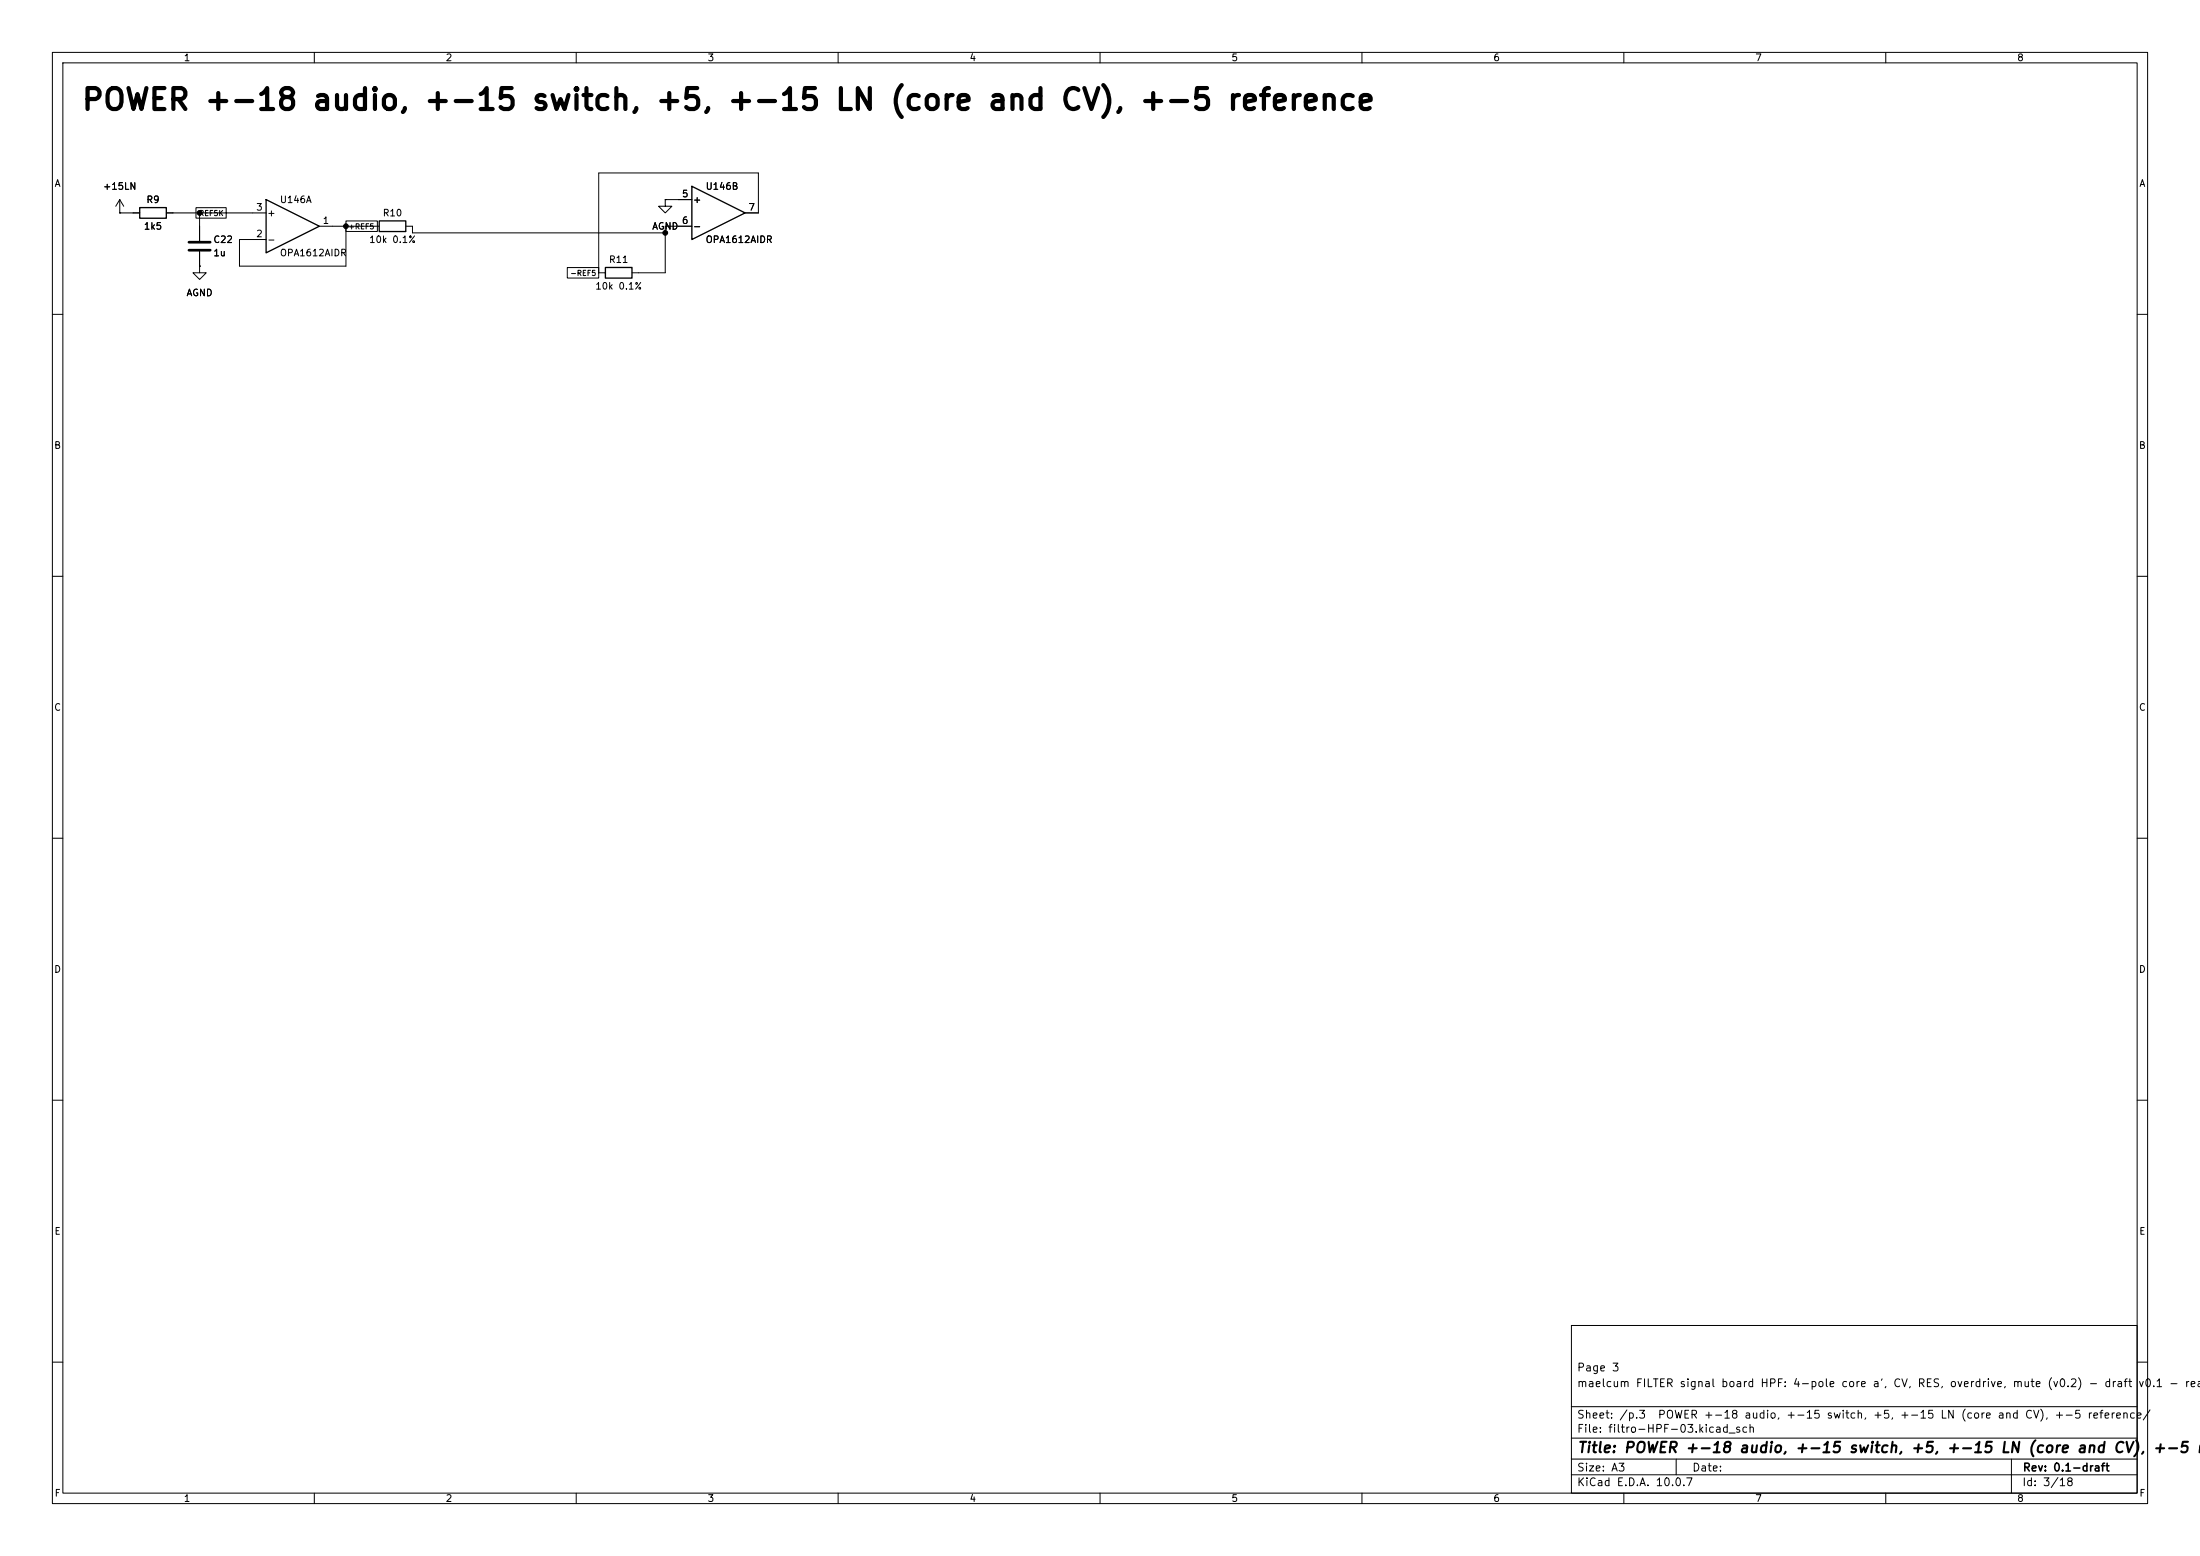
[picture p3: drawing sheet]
(kicad_sch
 (version 20260101)
 (generator "eeschema")
 (generator_version "10.0")
 (paper "A3")
 (title_block
  (title "POWER +-18 audio, +-15 switch, +5, +-15 LN (core and CV), +-5 reference")
  (rev "0.1-draft")
  (comment 1 "maelcum FILTER signal board HPF: 4-pole core a', CV, RES, overdrive, mute (v0.2) - draft v0.1 - readable schematic")
  (comment 2 "Page 3"))
 (lib_symbols
  (symbol
   "Amplifier_Operational:OPA1612AxD"
   (pin_names
    (offset 0.127)) (exclude_from_sim no) (in_bom yes) (on_board yes)
   (in_pos_files yes)
   (duplicate_pin_numbers_are_jumpers no)
   (property
    "Reference"
    "U" (at 0 5.08 0) (show_name no) (do_not_autoplace no) (effects (font (size 1.27 1.27)) (justify left)))
   (property
    "Value"
    "OPA1612AxD" (at 0 -5.08 0) (show_name no) (do_not_autoplace no) (effects (font (size 1.27 1.27)) (justify left)))
   (property
    "Footprint"
    "" (at 0 0 0) (show_name no) (do_not_autoplace no) (hide yes) (effects (font (size 1.27 1.27))))
   (property
    "Datasheet"
    "http://www.ti.com/lit/ds/symlink/opa1612.pdf" (at 0 0 0) (show_name no) (do_not_autoplace no) (hide yes) (effects (font (size 1.27 1.27))))
   (property
    "Description"
    "Dual SoundPlus High Performance, Bipolar-Input Audio Operational Amplifiers, SOIC-8" (at 0 0 0) (show_name no) (do_not_autoplace no) (hide yes) (effects (font (size 1.27 1.27))))
   (property
    "ki_locked"
    "" (at 0 0 0) (show_name no) (do_not_autoplace no) (effects (font (size 1.27 1.27))))
   (property
    "ki_keywords"
    "dual opamp" (at 0 0 0) (show_name no) (do_not_autoplace no) (hide yes) (effects (font (size 1.27 1.27))))
   (property
    "ki_fp_filters"
    "SOIC*3.9x4.9mm*P1.27mm* DIP*W7.62mm* TO*99* OnSemi*Micro8* TSSOP*3x3mm*P0.65mm* TSSOP*4.4x3mm*P0.65mm* MSOP*3x3mm*P0.65mm* SSOP*3.9x4.9mm*P0.635mm* LFCSP*2x2mm*P0.5mm* *SIP* SOIC*5.3x6.2mm*P1.27mm*" (at 0 0 0) (show_name no) (do_not_autoplace no) (hide yes) (effects (font (size 1.27 1.27))))
   (symbol
    "OPA1612AxD_1_1"
    (polyline (pts (xy -5.08 5.08) (xy 5.08 0) (xy -5.08 -5.08) (xy -5.08 5.08)) (stroke (width 0.254) (type default)) (fill (type background)))
    (pin
    output
    line (at 7.62 0 180) (length 2.54) (name
    "" (effects (font (size 1.27 1.27)))) (number
    "1" (effects (font (size 1.27 1.27)))))
    (pin
    input
    line (at -7.62 -2.54 0) (length 2.54) (name
    "-" (effects (font (size 1.27 1.27)))) (number
    "2" (effects (font (size 1.27 1.27)))))
    (pin
    input
    line (at -7.62 2.54 0) (length 2.54) (name
    "+" (effects (font (size 1.27 1.27)))) (number
    "3" (effects (font (size 1.27 1.27))))))
   (symbol
    "OPA1612AxD_2_1"
    (polyline (pts (xy -5.08 5.08) (xy 5.08 0) (xy -5.08 -5.08) (xy -5.08 5.08)) (stroke (width 0.254) (type default)) (fill (type background)))
    (pin
    input
    line (at -7.62 2.54 0) (length 2.54) (name
    "+" (effects (font (size 1.27 1.27)))) (number
    "5" (effects (font (size 1.27 1.27)))))
    (pin
    input
    line (at -7.62 -2.54 0) (length 2.54) (name
    "-" (effects (font (size 1.27 1.27)))) (number
    "6" (effects (font (size 1.27 1.27)))))
    (pin
    output
    line (at 7.62 0 180) (length 2.54) (name
    "" (effects (font (size 1.27 1.27)))) (number
    "7" (effects (font (size 1.27 1.27))))))
   (symbol
    "OPA1612AxD_3_1"
    (pin
    power_in
    line (at -2.54 -7.62 90) (length 3.81) (name
    "V-" (effects (font (size 1.27 1.27)))) (number
    "4" (effects (font (size 1.27 1.27)))))
    (pin
    power_in
    line (at -2.54 7.62 270) (length 3.81) (name
    "V+" (effects (font (size 1.27 1.27)))) (number
    "8" (effects (font (size 1.27 1.27))))))
   (embedded_fonts no))
  (symbol
   "Device:R"
   (pin_numbers (hide yes))
   (pin_names
    (offset 0)) (exclude_from_sim no) (in_bom yes) (on_board yes)
   (in_pos_files yes)
   (duplicate_pin_numbers_are_jumpers no)
   (property
    "Reference"
    "R" (at 2.032 0 90) (show_name no) (do_not_autoplace no) (effects (font (size 1.27 1.27))))
   (property
    "Value"
    "R" (at 0 0 90) (show_name no) (do_not_autoplace no) (effects (font (size 1.27 1.27))))
   (property
    "Footprint"
    "" (at -1.778 0 90) (show_name no) (do_not_autoplace no) (hide yes) (effects (font (size 1.27 1.27))))
   (property
    "Datasheet"
    "" (at 0 0 0) (show_name no) (do_not_autoplace no) (hide yes) (effects (font (size 1.27 1.27))))
   (property
    "Description"
    "Resistor" (at 0 0 0) (show_name no) (do_not_autoplace no) (hide yes) (effects (font (size 1.27 1.27))))
   (property
    "ki_keywords"
    "R res resistor" (at 0 0 0) (show_name no) (do_not_autoplace no) (hide yes) (effects (font (size 1.27 1.27))))
   (property
    "ki_fp_filters"
    "R_*" (at 0 0 0) (show_name no) (do_not_autoplace no) (hide yes) (effects (font (size 1.27 1.27))))
   (symbol
    "R_0_1"
    (rectangle (start -1.016 -2.54) (end 1.016 2.54) (stroke (width 0.254) (type default)) (fill (type none))))
   (symbol
    "R_1_1"
    (pin
    passive
    line (at 0 3.81 270) (length 1.27) (name
    "" (effects (font (size 1.27 1.27)))) (number
    "1" (effects (font (size 1.27 1.27)))))
    (pin
    passive
    line (at 0 -3.81 90) (length 1.27) (name
    "" (effects (font (size 1.27 1.27)))) (number
    "2" (effects (font (size 1.27 1.27))))))
   (embedded_fonts no))
  (symbol
   "Device:C"
   (pin_numbers (hide yes))
   (pin_names
    (offset 0.254)) (exclude_from_sim no) (in_bom yes) (on_board yes)
   (in_pos_files yes)
   (duplicate_pin_numbers_are_jumpers no)
   (property
    "Reference"
    "C" (at 0.635 2.54 0) (show_name no) (do_not_autoplace no) (effects (font (size 1.27 1.27)) (justify left)))
   (property
    "Value"
    "C" (at 0.635 -2.54 0) (show_name no) (do_not_autoplace no) (effects (font (size 1.27 1.27)) (justify left)))
   (property
    "Footprint"
    "" (at 0.9652 -3.81 0) (show_name no) (do_not_autoplace no) (hide yes) (effects (font (size 1.27 1.27))))
   (property
    "Datasheet"
    "" (at 0 0 0) (show_name no) (do_not_autoplace no) (hide yes) (effects (font (size 1.27 1.27))))
   (property
    "Description"
    "Unpolarized capacitor" (at 0 0 0) (show_name no) (do_not_autoplace no) (hide yes) (effects (font (size 1.27 1.27))))
   (property
    "ki_keywords"
    "cap capacitor" (at 0 0 0) (show_name no) (do_not_autoplace no) (hide yes) (effects (font (size 1.27 1.27))))
   (property
    "ki_fp_filters"
    "C_*" (at 0 0 0) (show_name no) (do_not_autoplace no) (hide yes) (effects (font (size 1.27 1.27))))
   (symbol
    "C_0_1"
    (polyline (pts (xy -2.032 0.762) (xy 2.032 0.762)) (stroke (width 0.508) (type default)) (fill (type none)))
    (polyline (pts (xy -2.032 -0.762) (xy 2.032 -0.762)) (stroke (width 0.508) (type default)) (fill (type none))))
   (symbol
    "C_1_1"
    (pin
    passive
    line (at 0 3.81 270) (length 2.794) (name
    "" (effects (font (size 1.27 1.27)))) (number
    "1" (effects (font (size 1.27 1.27)))))
    (pin
    passive
    line (at 0 -3.81 90) (length 2.794) (name
    "" (effects (font (size 1.27 1.27)))) (number
    "2" (effects (font (size 1.27 1.27))))))
   (embedded_fonts no))
  (symbol
   "power:GND"
   (power global)
   (pin_numbers (hide yes))
   (pin_names
    (offset 0) (hide yes)) (exclude_from_sim no) (in_bom yes) (on_board yes)
   (in_pos_files yes)
   (duplicate_pin_numbers_are_jumpers no)
   (property
    "Reference"
    "#PWR" (at 0 -6.35 0) (show_name no) (do_not_autoplace no) (hide yes) (effects (font (size 1.27 1.27))))
   (property
    "Value"
    "GND" (at 0 -3.81 0) (show_name no) (do_not_autoplace no) (effects (font (size 1.27 1.27))))
   (property
    "Footprint"
    "" (at 0 0 0) (show_name no) (do_not_autoplace no) (hide yes) (effects (font (size 1.27 1.27))))
   (property
    "Datasheet"
    "" (at 0 0 0) (show_name no) (do_not_autoplace no) (hide yes) (effects (font (size 1.27 1.27))))
   (property
    "Description"
    "Power symbol creates a global label with name \"GND\" , ground" (at 0 0 0) (show_name no) (do_not_autoplace no) (hide yes) (effects (font (size 1.27 1.27))))
   (property
    "ki_keywords"
    "global power" (at 0 0 0) (show_name no) (do_not_autoplace no) (hide yes) (effects (font (size 1.27 1.27))))
   (symbol
    "GND_0_1"
    (polyline (pts (xy 0 0) (xy 0 -1.27) (xy 1.27 -1.27) (xy 0 -2.54) (xy -1.27 -1.27) (xy 0 -1.27)) (stroke (width 0) (type default)) (fill (type none))))
   (symbol
    "GND_1_1"
    (pin
    power_in
    line (at 0 0 270) (length 0) (name
    "" (effects (font (size 1.27 1.27)))) (number
    "1" (effects (font (size 1.27 1.27))))))
   (embedded_fonts no))
  (symbol
   "power:+15V"
   (power global)
   (pin_numbers (hide yes))
   (pin_names
    (offset 0) (hide yes)) (exclude_from_sim no) (in_bom yes) (on_board yes)
   (in_pos_files yes)
   (duplicate_pin_numbers_are_jumpers no)
   (property
    "Reference"
    "#PWR" (at 0 -3.81 0) (show_name no) (do_not_autoplace no) (hide yes) (effects (font (size 1.27 1.27))))
   (property
    "Value"
    "+15V" (at 0 3.556 0) (show_name no) (do_not_autoplace no) (effects (font (size 1.27 1.27))))
   (property
    "Footprint"
    "" (at 0 0 0) (show_name no) (do_not_autoplace no) (hide yes) (effects (font (size 1.27 1.27))))
   (property
    "Datasheet"
    "" (at 0 0 0) (show_name no) (do_not_autoplace no) (hide yes) (effects (font (size 1.27 1.27))))
   (property
    "Description"
    "Power symbol creates a global label with name \"+15V\"" (at 0 0 0) (show_name no) (do_not_autoplace no) (hide yes) (effects (font (size 1.27 1.27))))
   (property
    "ki_keywords"
    "global power" (at 0 0 0) (show_name no) (do_not_autoplace no) (hide yes) (effects (font (size 1.27 1.27))))
   (symbol
    "+15V_0_1"
    (polyline (pts (xy -0.762 1.27) (xy 0 2.54)) (stroke (width 0) (type default)) (fill (type none)))
    (polyline (pts (xy 0 2.54) (xy 0.762 1.27)) (stroke (width 0) (type default)) (fill (type none)))
    (polyline (pts (xy 0 0) (xy 0 2.54)) (stroke (width 0) (type default)) (fill (type none))))
   (symbol
    "+15V_1_1"
    (pin
    power_in
    line (at 0 0 90) (length 0) (name
    "" (effects (font (size 1.27 1.27)))) (number
    "1" (effects (font (size 1.27 1.27))))))
   (embedded_fonts no)))
 (text
  "POWER +-18 audio, +-15 switch, +5, +-15 LN (core and CV), +-5 reference"
  (exclude_from_sim no)
  (at 15.24 21.59 0)
  (effects (font (size 4 4)
    (bold yes)) (justify left bottom)))
 (symbol
  (lib_id "Amplifier_Operational:OPA1612AxD")
  (at 55.88 43.18 0)
  (unit 1)
  (body_style 1)
  (exclude_from_sim no)
  (in_bom yes)
  (on_board yes)
  (dnp no)
  (property
   "Reference"
   "U146" (at 53.34 38.1 0) (effects (font (size 1.27 1.27)) (justify left)))
  (property
   "Value"
   "OPA1612AIDR" (at 53.34 48.26 0) (effects (font (size 1.27 1.27)) (justify left)))
  (property
   "Footprint"
   "Package_SO:SOIC-8_3.9x4.9mm_P1.27mm" (at 55.88 43.18 0) (effects (font (size 1.27 1.27)) (justify left) (hide yes)))
  (property
   "Datasheet"
   "" (at 55.88 43.18 0) (effects (font (size 1.27 1.27)) (justify left) (hide yes)))
  (property
   "Nota"
   "+5 e -5 V di riferimento" (at 55.88 43.18 0) (effects (font (size 1.27 1.27)) (justify left) (hide yes)))
  (pin
   "1")
  (pin
   "2")
  (pin
   "3")
  (instances (project
    "filtro-HPF" (path
    "/7a3f7285-eb38-561d-91e0-6ac4030fed34/5a396712-2884-5007-a203-e543c18cd60f" (reference "U146") (unit 1)))))
 (wire
  (pts (xy 63.5 43.18) (xy 66.04 43.18))
  (stroke (width 0) (type default)))
 (symbol
  (lib_id "Device:R")
  (at 74.93 43.18 90)
  (unit 1)
  (body_style 1)
  (exclude_from_sim no)
  (in_bom yes)
  (on_board yes)
  (dnp no)
  (property
   "Reference"
   "R10" (at 74.93 40.64 90) (effects (font (size 1.27 1.27))))
  (property
   "Value"
   "10k 0.1%" (at 74.93 45.72 90) (effects (font (size 1.27 1.27))))
  (property
   "Footprint"
   "Resistor_SMD:R_0805_2012Metric" (at 74.93 43.18 0) (effects (font (size 1.27 1.27)) (justify left) (hide yes)))
  (property
   "Datasheet"
   "" (at 74.93 43.18 0) (effects (font (size 1.27 1.27)) (justify left) (hide yes)))
  (pin
   "1")
  (pin
   "2")
  (instances (project
    "filtro-HPF" (path
    "/7a3f7285-eb38-561d-91e0-6ac4030fed34/5a396712-2884-5007-a203-e543c18cd60f" (reference "R10") (unit 1)))))
 (wire
  (pts (xy 66.04 43.18) (xy 71.12 43.18))
  (stroke (width 0) (type default)))
 (wire
  (pts (xy 48.26 40.64) (xy 43.18 40.64))
  (stroke (width 0) (type default)))
 (symbol
  (lib_id "Device:C")
  (at 38.1 46.99 0)
  (unit 1)
  (body_style 1)
  (exclude_from_sim no)
  (in_bom yes)
  (on_board yes)
  (dnp no)
  (property
   "Reference"
   "C22" (at 40.64 45.72 0) (effects (font (size 1.27 1.27)) (justify left)))
  (property
   "Value"
   "1u" (at 40.64 48.26 0) (effects (font (size 1.27 1.27)) (justify left)))
  (property
   "Footprint"
   "Capacitor_SMD:C_1206_3216Metric" (at 38.1 46.99 0) (effects (font (size 1.27 1.27)) (justify left) (hide yes)))
  (property
   "Datasheet"
   "" (at 38.1 46.99 0) (effects (font (size 1.27 1.27)) (justify left) (hide yes)))
  (pin
   "1")
  (pin
   "2")
  (instances (project
    "filtro-HPF" (path
    "/7a3f7285-eb38-561d-91e0-6ac4030fed34/5a396712-2884-5007-a203-e543c18cd60f" (reference "C22") (unit 1)))))
 (symbol
  (lib_id "Device:R")
  (at 29.21 40.64 90)
  (unit 1)
  (body_style 1)
  (exclude_from_sim no)
  (in_bom yes)
  (on_board yes)
  (dnp no)
  (property
   "Reference"
   "R9" (at 29.21 38.1 90) (effects (font (size 1.27 1.27))))
  (property
   "Value"
   "1k5" (at 29.21 43.18 90) (effects (font (size 1.27 1.27))))
  (property
   "Footprint"
   "Resistor_SMD:R_0805_2012Metric" (at 29.21 40.64 0) (effects (font (size 1.27 1.27)) (justify left) (hide yes)))
  (property
   "Datasheet"
   "" (at 29.21 40.64 0) (effects (font (size 1.27 1.27)) (justify left) (hide yes)))
  (property
   "Nota"
   "NOTA: ~6,7 mA nel riferimento (come il master)" (at 29.21 40.64 0) (effects (font (size 1.27 1.27)) (justify left) (hide yes)))
  (pin
   "1")
  (pin
   "2")
  (instances (project
    "filtro-HPF" (path
    "/7a3f7285-eb38-561d-91e0-6ac4030fed34/5a396712-2884-5007-a203-e543c18cd60f" (reference "R9") (unit 1)))))
 (wire
  (pts (xy 43.18 40.64) (xy 38.1 40.64))
  (stroke (width 0) (type default)))
 (wire
  (pts (xy 38.1 40.64) (xy 38.1 43.18))
  (stroke (width 0) (type default)))
 (wire
  (pts (xy 38.1 40.64) (xy 33.02 40.64))
  (stroke (width 0) (type default)))
 (junction
  (at 38.1 40.64)
  (diameter 0)
  (color 0 0 0 0))
 (symbol
  (lib_id "power:GND")
  (at 38.1 50.8 0)
  (unit 1)
  (body_style 1)
  (exclude_from_sim no)
  (in_bom yes)
  (on_board yes)
  (dnp no)
  (property
   "Reference"
   "#PWR001" (at 38.1 50.8 0) (effects (font (size 1.27 1.27)) (justify left) (hide yes)))
  (property
   "Value"
   "AGND" (at 38.1 55.88 0) (effects (font (size 1.27 1.27))))
  (property
   "Footprint"
   "" (at 38.1 50.8 0) (effects (font (size 1.27 1.27)) (justify left) (hide yes)))
  (property
   "Datasheet"
   "" (at 38.1 50.8 0) (effects (font (size 1.27 1.27)) (justify left) (hide yes)))
  (pin
   "1")
  (instances (project
    "filtro-HPF" (path
    "/7a3f7285-eb38-561d-91e0-6ac4030fed34/5a396712-2884-5007-a203-e543c18cd60f" (reference "#PWR001") (unit 1)))))
 (wire
  (pts (xy 25.4 40.64) (xy 22.86 40.64))
  (stroke (width 0) (type default)))
 (symbol
  (lib_id "power:+15V")
  (at 22.86 40.64 0)
  (unit 1)
  (body_style 1)
  (exclude_from_sim no)
  (in_bom yes)
  (on_board yes)
  (dnp no)
  (property
   "Reference"
   "#PWR002" (at 22.86 40.64 0) (effects (font (size 1.27 1.27)) (justify left) (hide yes)))
  (property
   "Value"
   "+15LN" (at 22.86 35.56 0) (effects (font (size 1.27 1.27))))
  (property
   "Footprint"
   "" (at 22.86 40.64 0) (effects (font (size 1.27 1.27)) (justify left) (hide yes)))
  (property
   "Datasheet"
   "" (at 22.86 40.64 0) (effects (font (size 1.27 1.27)) (justify left) (hide yes)))
  (pin
   "1")
  (instances (project
    "filtro-HPF" (path
    "/7a3f7285-eb38-561d-91e0-6ac4030fed34/5a396712-2884-5007-a203-e543c18cd60f" (reference "#PWR002") (unit 1)))))
 (wire
  (pts (xy 48.26 45.72) (xy 45.72 45.72))
  (stroke (width 0) (type default)))
 (wire
  (pts (xy 45.72 50.8) (xy 45.72 45.72))
  (stroke (width 0) (type default)))
 (symbol
  (lib_id "Amplifier_Operational:OPA1612AxD")
  (at 137.16 40.64 0)
  (unit 2)
  (body_style 1)
  (exclude_from_sim no)
  (in_bom yes)
  (on_board yes)
  (dnp no)
  (property
   "Reference"
   "U146" (at 134.62 35.56 0) (effects (font (size 1.27 1.27)) (justify left)))
  (property
   "Value"
   "OPA1612AIDR" (at 134.62 45.72 0) (effects (font (size 1.27 1.27)) (justify left)))
  (property
   "Footprint"
   "Package_SO:SOIC-8_3.9x4.9mm_P1.27mm" (at 137.16 40.64 0) (effects (font (size 1.27 1.27)) (justify left) (hide yes)))
  (property
   "Datasheet"
   "" (at 137.16 40.64 0) (effects (font (size 1.27 1.27)) (justify left) (hide yes)))
  (property
   "Nota"
   "+5 e -5 V di riferimento" (at 137.16 40.64 0) (effects (font (size 1.27 1.27)) (justify left) (hide yes)))
  (pin
   "5")
  (pin
   "6")
  (pin
   "7")
  (instances (project
    "filtro-HPF" (path
    "/7a3f7285-eb38-561d-91e0-6ac4030fed34/5a396712-2884-5007-a203-e543c18cd60f" (reference "U146") (unit 2)))))
 (wire
  (pts (xy 127 38.1) (xy 129.54 38.1))
  (stroke (width 0) (type default)))
 (symbol
  (lib_id "power:GND")
  (at 127 38.1 0)
  (unit 1)
  (body_style 1)
  (exclude_from_sim no)
  (in_bom yes)
  (on_board yes)
  (dnp no)
  (property
   "Reference"
   "#PWR003" (at 127 38.1 0) (effects (font (size 1.27 1.27)) (justify left) (hide yes)))
  (property
   "Value"
   "AGND" (at 127 43.18 0) (effects (font (size 1.27 1.27))))
  (property
   "Footprint"
   "" (at 127 38.1 0) (effects (font (size 1.27 1.27)) (justify left) (hide yes)))
  (property
   "Datasheet"
   "" (at 127 38.1 0) (effects (font (size 1.27 1.27)) (justify left) (hide yes)))
  (pin
   "1")
  (instances (project
    "filtro-HPF" (path
    "/7a3f7285-eb38-561d-91e0-6ac4030fed34/5a396712-2884-5007-a203-e543c18cd60f" (reference "#PWR003") (unit 1)))))
 (wire
  (pts (xy 129.54 43.18) (xy 127 43.18))
  (stroke (width 0) (type default)))
 (wire
  (pts (xy 127 43.18) (xy 127 52.07))
  (stroke (width 0) (type default)))
 (symbol
  (lib_id "Device:R")
  (at 118.11 52.07 270)
  (unit 1)
  (body_style 1)
  (exclude_from_sim no)
  (in_bom yes)
  (on_board yes)
  (dnp no)
  (property
   "Reference"
   "R11" (at 118.11 49.53 90) (effects (font (size 1.27 1.27))))
  (property
   "Value"
   "10k 0.1%" (at 118.11 54.61 90) (effects (font (size 1.27 1.27))))
  (property
   "Footprint"
   "Resistor_SMD:R_0805_2012Metric" (at 118.11 52.07 0) (effects (font (size 1.27 1.27)) (justify left) (hide yes)))
  (property
   "Datasheet"
   "" (at 118.11 52.07 0) (effects (font (size 1.27 1.27)) (justify left) (hide yes)))
  (pin
   "1")
  (pin
   "2")
  (instances (project
    "filtro-HPF" (path
    "/7a3f7285-eb38-561d-91e0-6ac4030fed34/5a396712-2884-5007-a203-e543c18cd60f" (reference "R11") (unit 1)))))
 (wire
  (pts (xy 127 52.07) (xy 121.92 52.07))
  (stroke (width 0) (type default)))
 (wire
  (pts (xy 127 44.45) (xy 78.74 44.45))
  (stroke (width 0) (type default)))
 (wire
  (pts (xy 78.74 44.45) (xy 78.74 43.18))
  (stroke (width 0) (type default)))
 (wire
  (pts (xy 45.72 50.8) (xy 66.04 50.8))
  (stroke (width 0) (type default)))
 (wire
  (pts (xy 66.04 50.8) (xy 66.04 43.18))
  (stroke (width 0) (type default)))
 (wire
  (pts (xy 114.3 52.07) (xy 114.3 33.02))
  (stroke (width 0) (type default)))
 (wire
  (pts (xy 114.3 33.02) (xy 144.78 33.02))
  (stroke (width 0) (type default)))
 (wire
  (pts (xy 144.78 33.02) (xy 144.78 40.64))
  (stroke (width 0) (type default)))
 (junction
  (at 127 44.45)
  (diameter 0)
  (color 0 0 0 0))
 (junction
  (at 66.04 43.18)
  (diameter 0)
  (color 0 0 0 0))
 (global_label
  "+REF5"
  (shape passive)
  (at 66.04 43.18 0)
  (fields_autoplaced yes)
  (effects (font (size 1 1)) (justify left)))
 (global_label
  "REF5K"
  (shape passive)
  (at 43.18 40.64 180)
  (fields_autoplaced yes)
  (effects (font (size 1 1)) (justify right)))
 (global_label
  "-REF5"
  (shape passive)
  (at 114.3 52.07 180)
  (fields_autoplaced yes)
  (effects (font (size 1 1)) (justify right))))
